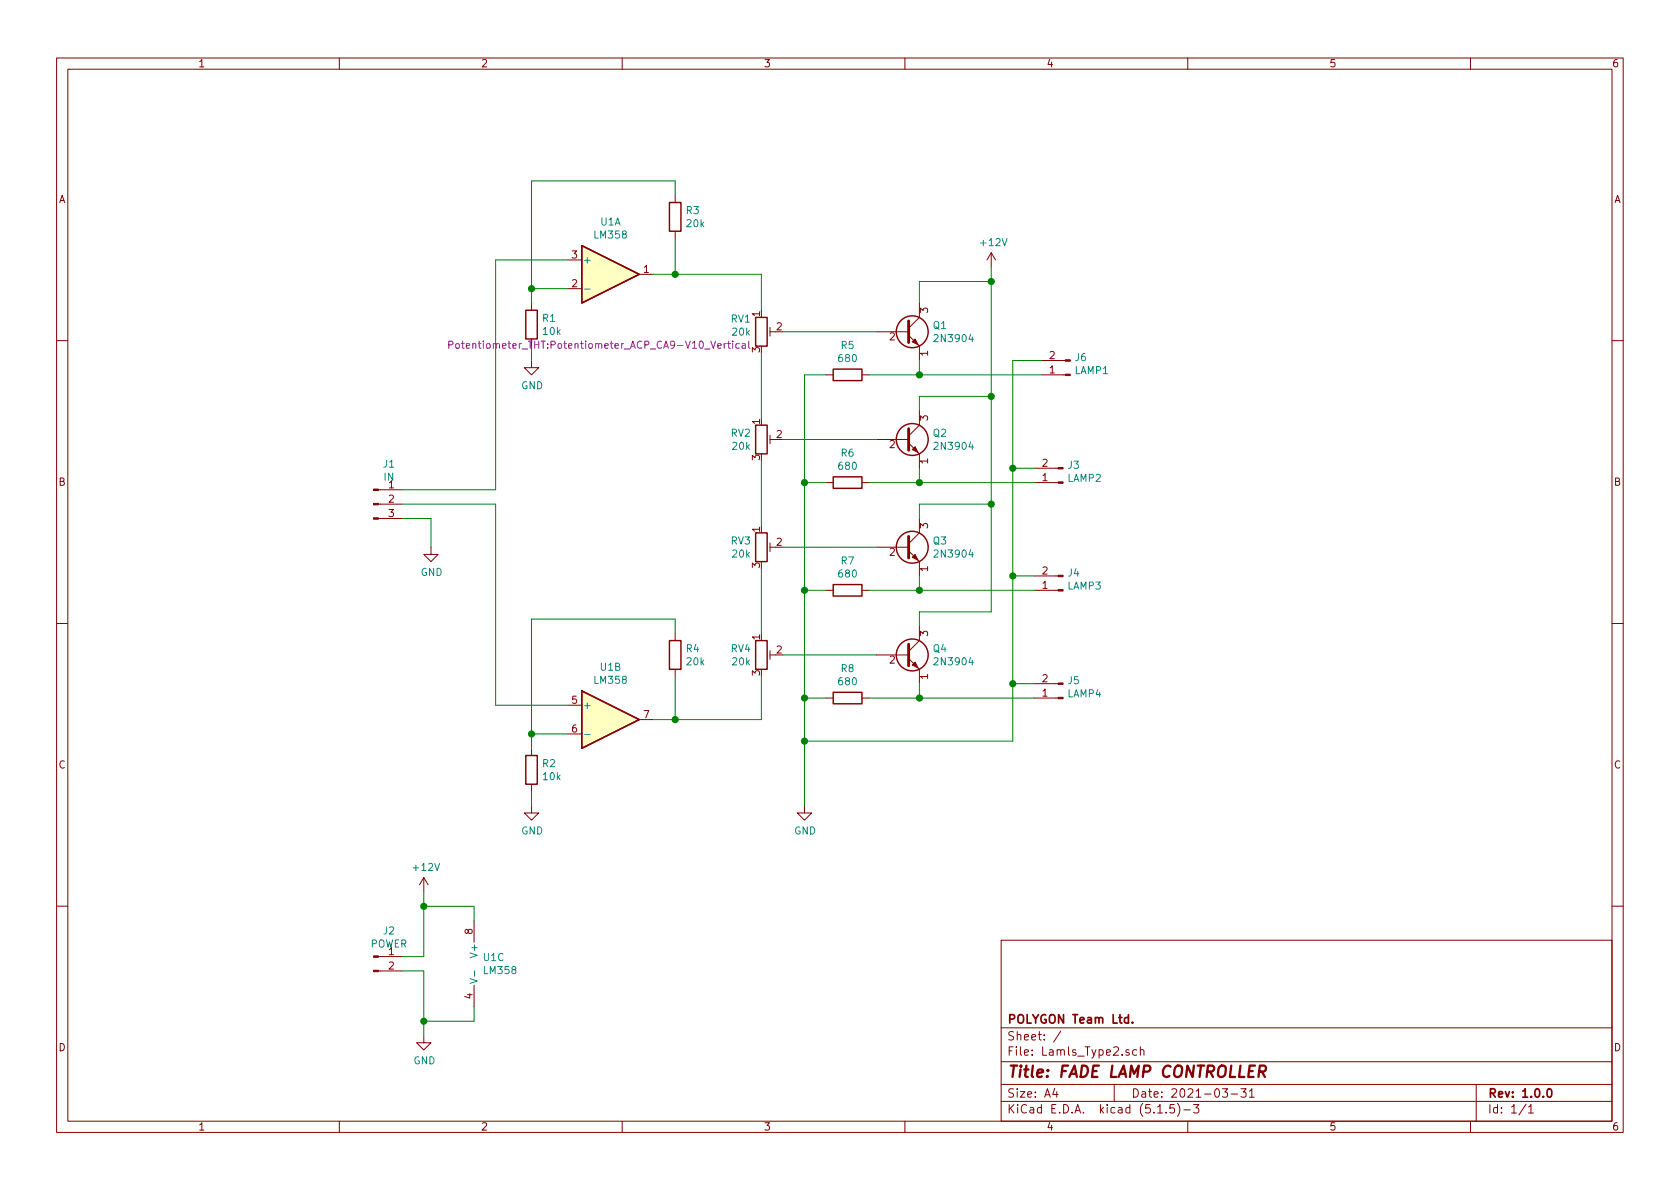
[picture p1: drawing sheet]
EESchema Schematic File Version 4
EELAYER 30 0
EELAYER END
$Descr A4 11693 8268
encoding utf-8
Sheet 1 1
Title "FADE LAMP CONTROLLER"
Date "2021-03-31"
Rev "1.0.0"
Comp "POLYGON Team Ltd."
Comment1 ""
Comment2 ""
Comment3 ""
Comment4 ""
$EndDescr
$Comp
L Device:R R1
U 1 1
P 3700 2250
F 0 "R1" H 3770 2296 50  0000 L CNN
F 1 "10k" H 3770 2205 50  0000 L CNN
F 2 "Resistor_THT:R_Axial_DIN0207_L6.3mm_D2.5mm_P10.16mm_Horizontal" V 3630 2250 50  0001 C CNN
F 3 "~" H 3700 2250 50  0001 C CNN
	1    3700 2250
	1    0    0    -1  
$EndComp
$Comp
L Device:R R2
U 1 1
P 3700 5350
F 0 "R2" H 3770 5396 50  0000 L CNN
F 1 "10k" H 3770 5305 50  0000 L CNN
F 2 "Resistor_THT:R_Axial_DIN0207_L6.3mm_D2.5mm_P10.16mm_Horizontal" V 3630 5350 50  0001 C CNN
F 3 "~" H 3700 5350 50  0001 C CNN
	1    3700 5350
	1    0    0    -1  
$EndComp
$Comp
L Device:R R3
U 1 1
P 4700 1500
F 0 "R3" H 4770 1546 50  0000 L CNN
F 1 "20k" H 4770 1455 50  0000 L CNN
F 2 "Resistor_THT:R_Axial_DIN0207_L6.3mm_D2.5mm_P10.16mm_Horizontal" V 4630 1500 50  0001 C CNN
F 3 "~" H 4700 1500 50  0001 C CNN
	1    4700 1500
	1    0    0    -1  
$EndComp
$Comp
L Device:R R4
U 1 1
P 4700 4550
F 0 "R4" H 4770 4596 50  0000 L CNN
F 1 "20k" H 4770 4505 50  0000 L CNN
F 2 "Resistor_THT:R_Axial_DIN0207_L6.3mm_D2.5mm_P10.16mm_Horizontal" V 4630 4550 50  0001 C CNN
F 3 "~" H 4700 4550 50  0001 C CNN
	1    4700 4550
	1    0    0    -1  
$EndComp
$Comp
L Device:R_POT_TRIM RV1
U 1 1
P 5300 2300
F 0 "RV1" H 5230 2391 50  0000 R CNN
F 1 "20k" H 5230 2300 50  0000 R CNN
F 2 "Potentiometer_THT:Potentiometer_ACP_CA9-V10_Vertical" H 5230 2209 50  0000 R CNN
F 3 "~" H 5300 2300 50  0001 C CNN
	1    5300 2300
	1    0    0    -1  
$EndComp
$Comp
L Device:R_POT_TRIM RV3
U 1 1
P 5300 3800
F 0 "RV3" H 5230 3846 50  0000 R CNN
F 1 "20k" H 5230 3755 50  0000 R CNN
F 2 "Potentiometer_THT:Potentiometer_ACP_CA9-V10_Vertical" H 5300 3800 50  0001 C CNN
F 3 "~" H 5300 3800 50  0001 C CNN
	1    5300 3800
	1    0    0    -1  
$EndComp
$Comp
L Amplifier_Operational:LM358 U1
U 1 1
P 4250 1900
F 0 "U1" H 4250 2267 50  0000 C CNN
F 1 "LM358" H 4250 2176 50  0000 C CNN
F 2 "Package_DIP:DIP-8_W7.62mm_LongPads" H 4250 1900 50  0001 C CNN
F 3 "http://www.ti.com/lit/ds/symlink/lm2904-n.pdf" H 4250 1900 50  0001 C CNN
	1    4250 1900
	1    0    0    -1  
$EndComp
$Comp
L Amplifier_Operational:LM358 U1
U 2 1
P 4250 5000
F 0 "U1" H 4250 5367 50  0000 C CNN
F 1 "LM358" H 4250 5276 50  0000 C CNN
F 2 "Package_DIP:DIP-8_W7.62mm_LongPads" H 4250 5000 50  0001 C CNN
F 3 "http://www.ti.com/lit/ds/symlink/lm2904-n.pdf" H 4250 5000 50  0001 C CNN
	2    4250 5000
	1    0    0    -1  
$EndComp
$Comp
L Amplifier_Operational:LM358 U1
U 3 1
P 3400 6700
F 0 "U1" H 3358 6746 50  0000 L CNN
F 1 "LM358" H 3358 6655 50  0000 L CNN
F 2 "Package_DIP:DIP-8_W7.62mm_LongPads" H 3400 6700 50  0001 C CNN
F 3 "http://www.ti.com/lit/ds/symlink/lm2904-n.pdf" H 3400 6700 50  0001 C CNN
	3    3400 6700
	1    0    0    -1  
$EndComp
$Comp
L Transistor_BJT:2N3904 Q2
U 1 1
P 6300 3050
F 0 "Q2" H 6490 3096 50  0000 L CNN
F 1 "2N3904" H 6490 3005 50  0000 L CNN
F 2 "Package_TO_SOT_THT:TO-92_Inline_Wide" H 6500 2975 50  0001 L CIN
F 3 "https://www.fairchildsemi.com/datasheets/2N/2N3904.pdf" H 6300 3050 50  0001 L CNN
	1    6300 3050
	1    0    0    -1  
$EndComp
$Comp
L Device:R R6
U 1 1
P 5900 3350
F 0 "R6" V 5693 3350 50  0000 C CNN
F 1 "680" V 5784 3350 50  0000 C CNN
F 2 "Resistor_THT:R_Axial_DIN0207_L6.3mm_D2.5mm_P10.16mm_Horizontal" V 5830 3350 50  0001 C CNN
F 3 "~" H 5900 3350 50  0001 C CNN
	1    5900 3350
	0    1    1    0   
$EndComp
$Comp
L Device:R_POT_TRIM RV2
U 1 1
P 5300 3050
F 0 "RV2" H 5230 3096 50  0000 R CNN
F 1 "20k" H 5230 3005 50  0000 R CNN
F 2 "Potentiometer_THT:Potentiometer_ACP_CA9-V10_Vertical" H 5300 3050 50  0001 C CNN
F 3 "~" H 5300 3050 50  0001 C CNN
	1    5300 3050
	1    0    0    -1  
$EndComp
$Comp
L Transistor_BJT:2N3904 Q3
U 1 1
P 6300 3800
F 0 "Q3" H 6490 3846 50  0000 L CNN
F 1 "2N3904" H 6490 3755 50  0000 L CNN
F 2 "Package_TO_SOT_THT:TO-92_Inline_Wide" H 6500 3725 50  0001 L CIN
F 3 "https://www.fairchildsemi.com/datasheets/2N/2N3904.pdf" H 6300 3800 50  0001 L CNN
	1    6300 3800
	1    0    0    -1  
$EndComp
$Comp
L Device:R R7
U 1 1
P 5900 4100
F 0 "R7" V 5693 4100 50  0000 C CNN
F 1 "680" V 5784 4100 50  0000 C CNN
F 2 "Resistor_THT:R_Axial_DIN0207_L6.3mm_D2.5mm_P10.16mm_Horizontal" V 5830 4100 50  0001 C CNN
F 3 "~" H 5900 4100 50  0001 C CNN
	1    5900 4100
	0    1    1    0   
$EndComp
$Comp
L Transistor_BJT:2N3904 Q4
U 1 1
P 6300 4550
F 0 "Q4" H 6490 4596 50  0000 L CNN
F 1 "2N3904" H 6490 4505 50  0000 L CNN
F 2 "Package_TO_SOT_THT:TO-92_Inline_Wide" H 6500 4475 50  0001 L CIN
F 3 "https://www.fairchildsemi.com/datasheets/2N/2N3904.pdf" H 6300 4550 50  0001 L CNN
	1    6300 4550
	1    0    0    -1  
$EndComp
$Comp
L Device:R R8
U 1 1
P 5900 4850
F 0 "R8" V 5693 4850 50  0000 C CNN
F 1 "680" V 5784 4850 50  0000 C CNN
F 2 "Resistor_THT:R_Axial_DIN0207_L6.3mm_D2.5mm_P10.16mm_Horizontal" V 5830 4850 50  0001 C CNN
F 3 "~" H 5900 4850 50  0001 C CNN
	1    5900 4850
	0    1    1    0   
$EndComp
$Comp
L Device:R_POT_TRIM RV4
U 1 1
P 5300 4550
F 0 "RV4" H 5230 4596 50  0000 R CNN
F 1 "20k" H 5230 4505 50  0000 R CNN
F 2 "Potentiometer_THT:Potentiometer_ACP_CA9-V10_Vertical" H 5300 4550 50  0001 C CNN
F 3 "~" H 5300 4550 50  0001 C CNN
	1    5300 4550
	1    0    0    -1  
$EndComp
Wire Wire Line
	5450 3050 6100 3050
Wire Wire Line
	6100 3800 5450 3800
Wire Wire Line
	5450 4550 6100 4550
Wire Wire Line
	5600 4850 5600 4100
Wire Wire Line
	5600 4850 5750 4850
Wire Wire Line
	5750 3350 5600 3350
Connection ~ 5600 3350
Wire Wire Line
	5750 4100 5600 4100
Connection ~ 5600 4100
Wire Wire Line
	5600 4100 5600 3350
Wire Wire Line
	6050 4100 6400 4100
Wire Wire Line
	6400 4100 6400 4000
Wire Wire Line
	6050 4850 6400 4850
Wire Wire Line
	6400 4850 6400 4750
Wire Wire Line
	6050 3350 6400 3350
Wire Wire Line
	6400 3350 6400 3250
Wire Wire Line
	5600 3350 5600 2600
Wire Wire Line
	5600 2600 5750 2600
$Comp
L Device:R R5
U 1 1
P 5900 2600
F 0 "R5" V 5693 2600 50  0000 C CNN
F 1 "680" V 5784 2600 50  0000 C CNN
F 2 "Resistor_THT:R_Axial_DIN0207_L6.3mm_D2.5mm_P10.16mm_Horizontal" V 5830 2600 50  0001 C CNN
F 3 "~" H 5900 2600 50  0001 C CNN
	1    5900 2600
	0    1    1    0   
$EndComp
$Comp
L Connector:Conn_01x02_Male J6
U 1 1
P 7450 2600
F 0 "J6" H 7422 2482 50  0000 R CNN
F 1 "LAMP1" H 7422 2573 50  0000 R CNN
F 2 "TerminalBlock_Phoenix:TerminalBlock_Phoenix_MKDS-1,5-2_1x02_P5.00mm_Horizontal" H 7450 2600 50  0001 C CNN
F 3 "~" H 7450 2600 50  0001 C CNN
	1    7450 2600
	-1   0    0    1   
$EndComp
Wire Wire Line
	6050 2600 6400 2600
Wire Wire Line
	5450 2300 6100 2300
Wire Wire Line
	6400 2600 6400 2500
$Comp
L Transistor_BJT:2N3904 Q1
U 1 1
P 6300 2300
F 0 "Q1" H 6490 2346 50  0000 L CNN
F 1 "2N3904" H 6490 2255 50  0000 L CNN
F 2 "Package_TO_SOT_THT:TO-92_Inline_Wide" H 6500 2225 50  0001 L CIN
F 3 "https://www.fairchildsemi.com/datasheets/2N/2N3904.pdf" H 6300 2300 50  0001 L CNN
	1    6300 2300
	1    0    0    -1  
$EndComp
$Comp
L Connector:Conn_01x02_Male J3
U 1 1
P 7400 3350
F 0 "J3" H 7372 3232 50  0000 R CNN
F 1 "LAMP2" H 7372 3323 50  0000 R CNN
F 2 "TerminalBlock_Phoenix:TerminalBlock_Phoenix_MKDS-1,5-2_1x02_P5.00mm_Horizontal" H 7400 3350 50  0001 C CNN
F 3 "~" H 7400 3350 50  0001 C CNN
	1    7400 3350
	-1   0    0    1   
$EndComp
$Comp
L Connector:Conn_01x02_Male J4
U 1 1
P 7400 4100
F 0 "J4" H 7372 3982 50  0000 R CNN
F 1 "LAMP3" H 7372 4073 50  0000 R CNN
F 2 "TerminalBlock_Phoenix:TerminalBlock_Phoenix_MKDS-1,5-2_1x02_P5.00mm_Horizontal" H 7400 4100 50  0001 C CNN
F 3 "~" H 7400 4100 50  0001 C CNN
	1    7400 4100
	-1   0    0    1   
$EndComp
$Comp
L Connector:Conn_01x02_Male J5
U 1 1
P 7400 4850
F 0 "J5" H 7372 4732 50  0000 R CNN
F 1 "LAMP4" H 7372 4823 50  0000 R CNN
F 2 "TerminalBlock_Phoenix:TerminalBlock_Phoenix_MKDS-1,5-2_1x02_P5.00mm_Horizontal" H 7400 4850 50  0001 C CNN
F 3 "~" H 7400 4850 50  0001 C CNN
	1    7400 4850
	-1   0    0    1   
$EndComp
Wire Wire Line
	6400 2600 7250 2600
Connection ~ 6400 2600
Wire Wire Line
	6400 3350 7200 3350
Connection ~ 6400 3350
Wire Wire Line
	6400 4100 7200 4100
Connection ~ 6400 4100
Wire Wire Line
	6400 4850 7200 4850
Connection ~ 6400 4850
Wire Wire Line
	7200 4750 7050 4750
Wire Wire Line
	7050 4750 7050 4000
Wire Wire Line
	7050 2500 7250 2500
Wire Wire Line
	7200 4000 7050 4000
Connection ~ 7050 4000
Wire Wire Line
	7050 4000 7050 3250
Wire Wire Line
	7200 3250 7050 3250
Connection ~ 7050 3250
Wire Wire Line
	7050 3250 7050 2500
Wire Wire Line
	6400 4350 6400 4250
Wire Wire Line
	6400 4250 6900 4250
Wire Wire Line
	6900 4250 6900 3500
Wire Wire Line
	6900 3500 6400 3500
Wire Wire Line
	6400 3500 6400 3600
Wire Wire Line
	6400 2850 6400 2750
Wire Wire Line
	6400 2750 6900 2750
Wire Wire Line
	6900 2750 6900 3500
Connection ~ 6900 3500
Wire Wire Line
	6400 2100 6400 1950
Wire Wire Line
	6400 1950 6900 1950
Wire Wire Line
	6900 1950 6900 2750
Connection ~ 6900 2750
Wire Wire Line
	5300 4400 5300 3950
Wire Wire Line
	5300 3650 5300 3200
Wire Wire Line
	5300 2900 5300 2450
Wire Wire Line
	7050 4750 7050 5150
Wire Wire Line
	7050 5150 5600 5150
Wire Wire Line
	5600 5150 5600 4850
Connection ~ 7050 4750
Connection ~ 5600 4850
Connection ~ 5600 5150
Wire Wire Line
	4550 1900 4700 1900
Wire Wire Line
	5300 1900 5300 2150
Wire Wire Line
	4550 5000 4700 5000
Wire Wire Line
	5300 5000 5300 4700
Wire Wire Line
	4700 5000 4700 4700
Connection ~ 4700 5000
Wire Wire Line
	4700 5000 5300 5000
Wire Wire Line
	4700 1900 4700 1650
Connection ~ 4700 1900
Wire Wire Line
	4700 1900 5300 1900
Wire Wire Line
	3950 2000 3700 2000
Wire Wire Line
	3700 2000 3700 1250
Wire Wire Line
	3700 1250 4700 1250
Wire Wire Line
	4700 1250 4700 1350
Wire Wire Line
	4700 4400 4700 4300
Wire Wire Line
	4700 4300 3700 4300
Wire Wire Line
	3700 4300 3700 5100
Wire Wire Line
	3700 5100 3950 5100
Wire Wire Line
	3700 2100 3700 2000
Connection ~ 3700 2000
Wire Wire Line
	3700 5200 3700 5100
Connection ~ 3700 5100
$Comp
L power:GND #PWR05
U 1 1
P 3700 5600
F 0 "#PWR05" H 3700 5350 50  0001 C CNN
F 1 "GND" H 3705 5427 50  0000 C CNN
F 2 "" H 3700 5600 50  0001 C CNN
F 3 "" H 3700 5600 50  0001 C CNN
	1    3700 5600
	1    0    0    -1  
$EndComp
$Comp
L power:GND #PWR04
U 1 1
P 3700 2500
F 0 "#PWR04" H 3700 2250 50  0001 C CNN
F 1 "GND" H 3705 2327 50  0000 C CNN
F 2 "" H 3700 2500 50  0001 C CNN
F 3 "" H 3700 2500 50  0001 C CNN
	1    3700 2500
	1    0    0    -1  
$EndComp
Wire Wire Line
	3700 2500 3700 2400
$Comp
L power:GND #PWR06
U 1 1
P 5600 5600
F 0 "#PWR06" H 5600 5350 50  0001 C CNN
F 1 "GND" H 5605 5427 50  0000 C CNN
F 2 "" H 5600 5600 50  0001 C CNN
F 3 "" H 5600 5600 50  0001 C CNN
	1    5600 5600
	1    0    0    -1  
$EndComp
Wire Wire Line
	3700 5500 3700 5600
Wire Wire Line
	5600 5150 5600 5600
$Comp
L Connector:Conn_01x03_Male J1
U 1 1
P 2600 3500
F 0 "J1" H 2708 3781 50  0000 C CNN
F 1 "IN" H 2708 3690 50  0000 C CNN
F 2 "TerminalBlock_Phoenix:TerminalBlock_Phoenix_MKDS-1,5-3_1x03_P5.00mm_Horizontal" H 2600 3500 50  0001 C CNN
F 3 "~" H 2600 3500 50  0001 C CNN
	1    2600 3500
	1    0    0    -1  
$EndComp
Wire Wire Line
	2800 3400 3450 3400
Wire Wire Line
	3450 3400 3450 1800
Wire Wire Line
	3450 1800 3950 1800
Wire Wire Line
	2800 3500 3450 3500
Wire Wire Line
	3450 3500 3450 4900
Wire Wire Line
	3450 4900 3950 4900
$Comp
L power:GND #PWR03
U 1 1
P 3000 3800
F 0 "#PWR03" H 3000 3550 50  0001 C CNN
F 1 "GND" H 3005 3627 50  0000 C CNN
F 2 "" H 3000 3800 50  0001 C CNN
F 3 "" H 3000 3800 50  0001 C CNN
	1    3000 3800
	1    0    0    -1  
$EndComp
Wire Wire Line
	2800 3600 3000 3600
Wire Wire Line
	3000 3600 3000 3800
$Comp
L Connector:Conn_01x02_Male J2
U 1 1
P 2600 6650
F 0 "J2" H 2708 6831 50  0000 C CNN
F 1 "POWER" H 2708 6740 50  0000 C CNN
F 2 "TerminalBlock_Phoenix:TerminalBlock_Phoenix_MKDS-1,5-2_1x02_P5.00mm_Horizontal" H 2600 6650 50  0001 C CNN
F 3 "~" H 2600 6650 50  0001 C CNN
	1    2600 6650
	1    0    0    -1  
$EndComp
Wire Wire Line
	2800 6650 2950 6650
Wire Wire Line
	2950 6650 2950 6300
Wire Wire Line
	3300 6300 3300 6400
Wire Wire Line
	2800 6750 2950 6750
Wire Wire Line
	2950 6750 2950 7100
Wire Wire Line
	3300 7100 3300 7000
$Comp
L power:+12V #PWR01
U 1 1
P 2950 6200
F 0 "#PWR01" H 2950 6050 50  0001 C CNN
F 1 "+12V" H 2965 6373 50  0000 C CNN
F 2 "" H 2950 6200 50  0001 C CNN
F 3 "" H 2950 6200 50  0001 C CNN
	1    2950 6200
	1    0    0    -1  
$EndComp
$Comp
L power:GND #PWR02
U 1 1
P 2950 7200
F 0 "#PWR02" H 2950 6950 50  0001 C CNN
F 1 "GND" H 2955 7027 50  0000 C CNN
F 2 "" H 2950 7200 50  0001 C CNN
F 3 "" H 2950 7200 50  0001 C CNN
	1    2950 7200
	1    0    0    -1  
$EndComp
Wire Wire Line
	2950 7200 2950 7100
Connection ~ 2950 7100
Wire Wire Line
	2950 6300 2950 6200
Connection ~ 2950 6300
$Comp
L power:+12V #PWR07
U 1 1
P 6900 1850
F 0 "#PWR07" H 6900 1700 50  0001 C CNN
F 1 "+12V" H 6915 2023 50  0000 C CNN
F 2 "" H 6900 1850 50  0001 C CNN
F 3 "" H 6900 1850 50  0001 C CNN
	1    6900 1850
	1    0    0    -1  
$EndComp
Wire Wire Line
	6900 1950 6900 1850
Connection ~ 6900 1950
Wire Wire Line
	2950 6300 3300 6300
Wire Wire Line
	2950 7100 3300 7100
$EndSCHEMATC
